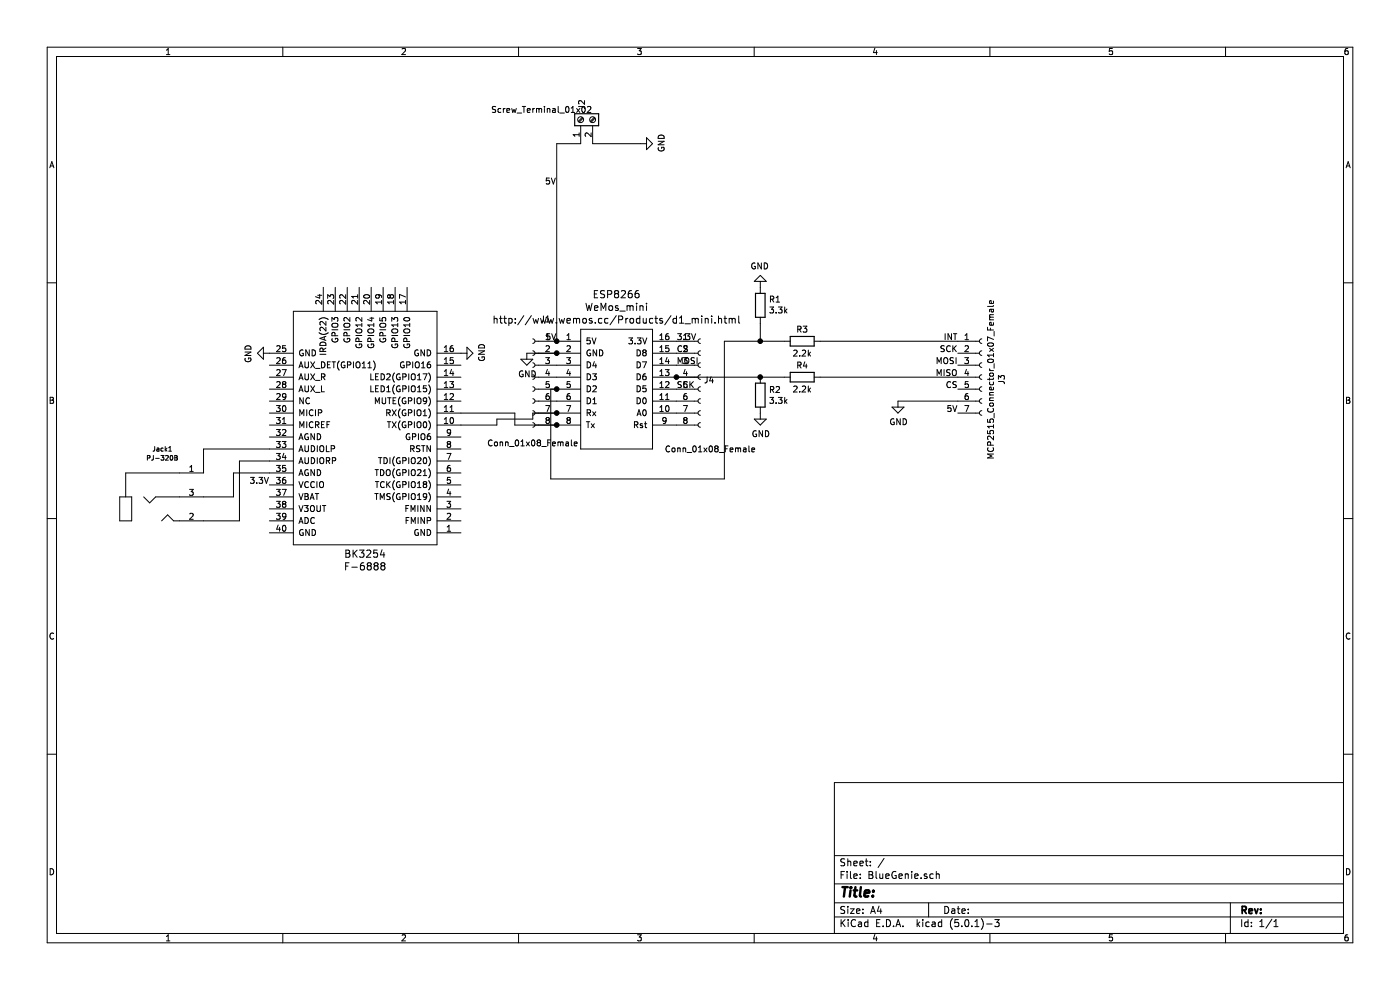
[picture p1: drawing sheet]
EESchema Schematic File Version 4
LIBS:BlueGenie-cache
EELAYER 26 0
EELAYER END
$Descr A4 11693 8268
encoding utf-8
Sheet 1 1
Title ""
Date ""
Rev ""
Comp ""
Comment1 ""
Comment2 ""
Comment3 ""
Comment4 ""
$EndDescr
$Comp
L wemos_mini:WeMos_mini ESP8266
U 1 1
P 5150 3200
F 0 "ESP8266" H 5150 3943 60  0000 C CNN
F 1 "WeMos_mini" H 5150 3837 60  0000 C CNN
F 2 "wemos_d1_mini:D1_mini_board" H 5700 2500 60  0001 C CNN
F 3 "http://www.wemos.cc/Products/d1_mini.html" H 5150 3731 60  0000 C CNN
	1    5150 3200
	1    0    0    -1  
$EndComp
$Comp
L Device:R R4
U 1 1
P 6700 3150
F 0 "R4" V 6600 3150 50  0000 C CNN
F 1 "2.2k" V 6800 3150 50  0000 C CNN
F 2 "Resistor_THT:R_Axial_DIN0207_L6.3mm_D2.5mm_P10.16mm_Horizontal" V 6630 3150 50  0001 C CNN
F 3 "~" H 6700 3150 50  0001 C CNN
	1    6700 3150
	0    1    1    0   
$EndComp
$Comp
L Device:R R2
U 1 1
P 6350 3300
F 0 "R2" H 6420 3346 50  0000 L CNN
F 1 "3.3k" H 6420 3255 50  0000 L CNN
F 2 "Resistor_THT:R_Axial_DIN0207_L6.3mm_D2.5mm_P10.16mm_Horizontal" V 6280 3300 50  0001 C CNN
F 3 "~" H 6350 3300 50  0001 C CNN
	1    6350 3300
	1    0    0    -1  
$EndComp
$Comp
L power:GND #PWR0101
U 1 1
P 6350 3450
F 0 "#PWR0101" H 6350 3200 50  0001 C CNN
F 1 "GND" H 6355 3277 50  0000 C CNN
F 2 "" H 6350 3450 50  0001 C CNN
F 3 "" H 6350 3450 50  0001 C CNN
	1    6350 3450
	1    0    0    -1  
$EndComp
$Comp
L Connector:Conn_01x07_Female J3
U 1 1
P 8200 3150
F 0 "J3" V 8365 3130 50  0000 C CNN
F 1 "MCP2515_Connector_01x07_Female" V 8274 3130 50  0000 C CNN
F 2 "Connector_PinSocket_2.54mm:PinSocket_1x07_P2.54mm_Vertical" H 8200 3150 50  0001 C CNN
F 3 "~" H 8200 3150 50  0001 C CNN
	1    8200 3150
	1    0    0    -1  
$EndComp
Text Label 8000 2850 2    50   ~ 0
INT
Text Label 8000 2950 2    50   ~ 0
SCK
Text Label 8000 3050 2    50   ~ 0
MOSI
Text Label 8000 3150 2    50   ~ 0
MISO
Text Label 8000 3250 2    50   ~ 0
CS
$Comp
L power:GND #PWR0102
U 1 1
P 7500 3350
F 0 "#PWR0102" H 7500 3100 50  0001 C CNN
F 1 "GND" H 7505 3177 50  0000 C CNN
F 2 "" H 7500 3350 50  0001 C CNN
F 3 "" H 7500 3350 50  0001 C CNN
	1    7500 3350
	1    0    0    -1  
$EndComp
Wire Wire Line
	7500 3350 8000 3350
Text Label 5650 3250 0    50   ~ 0
SCK
Text Label 5650 3050 0    50   ~ 0
MOSI
Connection ~ 6350 3150
Wire Wire Line
	6350 3150 6550 3150
Text Label 4650 2850 2    50   ~ 0
5V
Text Label 8000 3450 2    50   ~ 0
5V
Text Label 5650 2950 0    50   ~ 0
CS
Wire Wire Line
	6850 3150 8000 3150
Wire Wire Line
	5650 3150 6350 3150
$Comp
L Device:R R3
U 1 1
P 6700 2850
F 0 "R3" V 6600 2850 50  0000 C CNN
F 1 "2.2k" V 6800 2850 50  0000 C CNN
F 2 "Resistor_THT:R_Axial_DIN0207_L6.3mm_D2.5mm_P10.16mm_Horizontal" V 6630 2850 50  0001 C CNN
F 3 "~" H 6700 2850 50  0001 C CNN
	1    6700 2850
	0    1    1    0   
$EndComp
$Comp
L Device:R R1
U 1 1
P 6350 2550
F 0 "R1" H 6280 2504 50  0000 R CNN
F 1 "3.3k" H 6280 2595 50  0000 R CNN
F 2 "Resistor_THT:R_Axial_DIN0207_L6.3mm_D2.5mm_P10.16mm_Horizontal" V 6280 2550 50  0001 C CNN
F 3 "~" H 6350 2550 50  0001 C CNN
	1    6350 2550
	-1   0    0    1   
$EndComp
$Comp
L power:GND #PWR0103
U 1 1
P 6350 2400
F 0 "#PWR0103" H 6350 2150 50  0001 C CNN
F 1 "GND" H 6355 2227 50  0000 C CNN
F 2 "" H 6350 2400 50  0001 C CNN
F 3 "" H 6350 2400 50  0001 C CNN
	1    6350 2400
	-1   0    0    1   
$EndComp
Wire Wire Line
	6350 2700 6350 2850
Wire Wire Line
	6350 2850 6550 2850
Wire Wire Line
	6850 2850 8000 2850
$Comp
L F-6888:F-6888 BK3254
U 1 1
P 3100 4300
F 0 "BK3254" H 3150 4630 60  0000 C CNN
F 1 "F-6888" H 3150 4736 60  0000 C CNN
F 2 "F-6888_BK3254:F-6888" H 3100 4300 60  0001 C CNN
F 3 "datasheet/F-6888_bk3254/F-6888_BK3254_datasheet.pdf" H 3100 4300 60  0001 C CNN
	1    3100 4300
	-1   0    0    1   
$EndComp
Wire Wire Line
	6350 2850 6050 2850
Wire Wire Line
	6050 2850 6050 4000
Connection ~ 6350 2850
Wire Wire Line
	4650 3550 4300 3550
Wire Wire Line
	4300 3550 4300 3450
Wire Wire Line
	4300 3450 3850 3450
Wire Wire Line
	3850 3550 4150 3550
Wire Wire Line
	4150 3550 4150 3500
Wire Wire Line
	6050 4000 4600 4000
Wire Wire Line
	4600 4000 4600 3250
Wire Wire Line
	4600 3250 4650 3250
Wire Wire Line
	4150 3500 4450 3500
Wire Wire Line
	4450 3500 4450 3450
Wire Wire Line
	4450 3450 4650 3450
Wire Wire Line
	1950 4150 1950 3950
$Comp
L power:GND #PWR0104
U 1 1
P 4050 2950
F 0 "#PWR0104" H 4050 2700 50  0001 C CNN
F 1 "GND" H 4055 2777 50  0000 C CNN
F 2 "" H 4050 2950 50  0001 C CNN
F 3 "" H 4050 2950 50  0001 C CNN
	1    4050 2950
	1    0    0    -1  
$EndComp
Wire Wire Line
	3850 2950 4050 2950
Text Label 5650 2850 0    50   ~ 0
3.3V
Text Label 2250 4050 2    50   ~ 0
3.3V
$Comp
L power:GND #PWR0106
U 1 1
P 5350 1200
F 0 "#PWR0106" H 5350 950 50  0001 C CNN
F 1 "GND" H 5355 1027 50  0000 C CNN
F 2 "" H 5350 1200 50  0001 C CNN
F 3 "" H 5350 1200 50  0001 C CNN
	1    5350 1200
	0    -1   -1   0   
$EndComp
$Comp
L Connector:Screw_Terminal_01x02 J2
U 1 1
P 4850 1000
F 0 "J2" H 4930 992 50  0000 L CNN
F 1 "Screw_Terminal_01x02" V 4930 901 50  0000 L CNN
F 2 "TerminalBlock:TerminalBlock_bornier-2_P5.08mm" H 4850 1000 50  0001 C CNN
F 3 "~" H 4850 1000 50  0001 C CNN
	1    4850 1000
	0    -1   -1   0   
$EndComp
Wire Wire Line
	5350 1200 4950 1200
Wire Wire Line
	4850 1200 4650 1200
Text Notes 4550 1550 0    50   ~ 0
5V
$Comp
L jacks:PJ-320B Jack1
U 1 1
P 1300 4250
F 0 "Jack1" H 1356 4751 39  0000 C CNN
F 1 "PJ-320B" H 1356 4676 39  0000 C CNN
F 2 "Connector_Audio:Jack_3.5mm_PJ320D_Horizontal" H 1500 4350 39  0001 C CNN
F 3 "" H 1500 4350 39  0001 C CNN
	1    1300 4250
	1    0    0    -1  
$EndComp
Wire Wire Line
	1700 3950 1700 3750
Wire Wire Line
	1950 4150 1700 4150
Wire Wire Line
	2000 3850 2000 4350
Wire Wire Line
	2000 4350 1700 4350
Wire Wire Line
	4650 1200 4650 2850
$Comp
L power:GND #PWR0105
U 1 1
P 4400 2950
F 0 "#PWR0105" H 4400 2700 50  0001 C CNN
F 1 "GND" H 4405 2777 50  0000 C CNN
F 2 "" H 4400 2950 50  0001 C CNN
F 3 "" H 4400 2950 50  0001 C CNN
	1    4400 2950
	1    0    0    -1  
$EndComp
Wire Wire Line
	4650 2950 4400 2950
$Comp
L Connector:Conn_01x08_Female J4
U 1 1
P 5850 3150
F 0 "J4" H 5877 3126 50  0000 L CNN
F 1 "Conn_01x08_Female" H 5550 2550 50  0000 L CNN
F 2 "Connector_PinSocket_2.54mm:PinSocket_1x08_P2.54mm_Vertical" H 5850 3150 50  0001 C CNN
F 3 "~" H 5850 3150 50  0001 C CNN
	1    5850 3150
	1    0    0    -1  
$EndComp
Connection ~ 5650 3150
$Comp
L Connector:Conn_01x08_Female J1
U 1 1
P 4450 3150
F 0 "J1" H 4344 3635 50  0000 C CNN
F 1 "Conn_01x08_Female" H 4450 2600 50  0000 C CNN
F 2 "Connector_PinSocket_2.54mm:PinSocket_1x08_P2.54mm_Vertical" H 4450 3150 50  0001 C CNN
F 3 "~" H 4450 3150 50  0001 C CNN
	1    4450 3150
	-1   0    0    -1  
$EndComp
Connection ~ 4650 2850
Connection ~ 4650 2950
Connection ~ 4650 3250
Connection ~ 4650 3450
Connection ~ 4650 3550
Wire Wire Line
	1700 3750 2250 3750
Wire Wire Line
	2000 3850 2250 3850
Wire Wire Line
	1950 3950 2250 3950
$EndSCHEMATC
